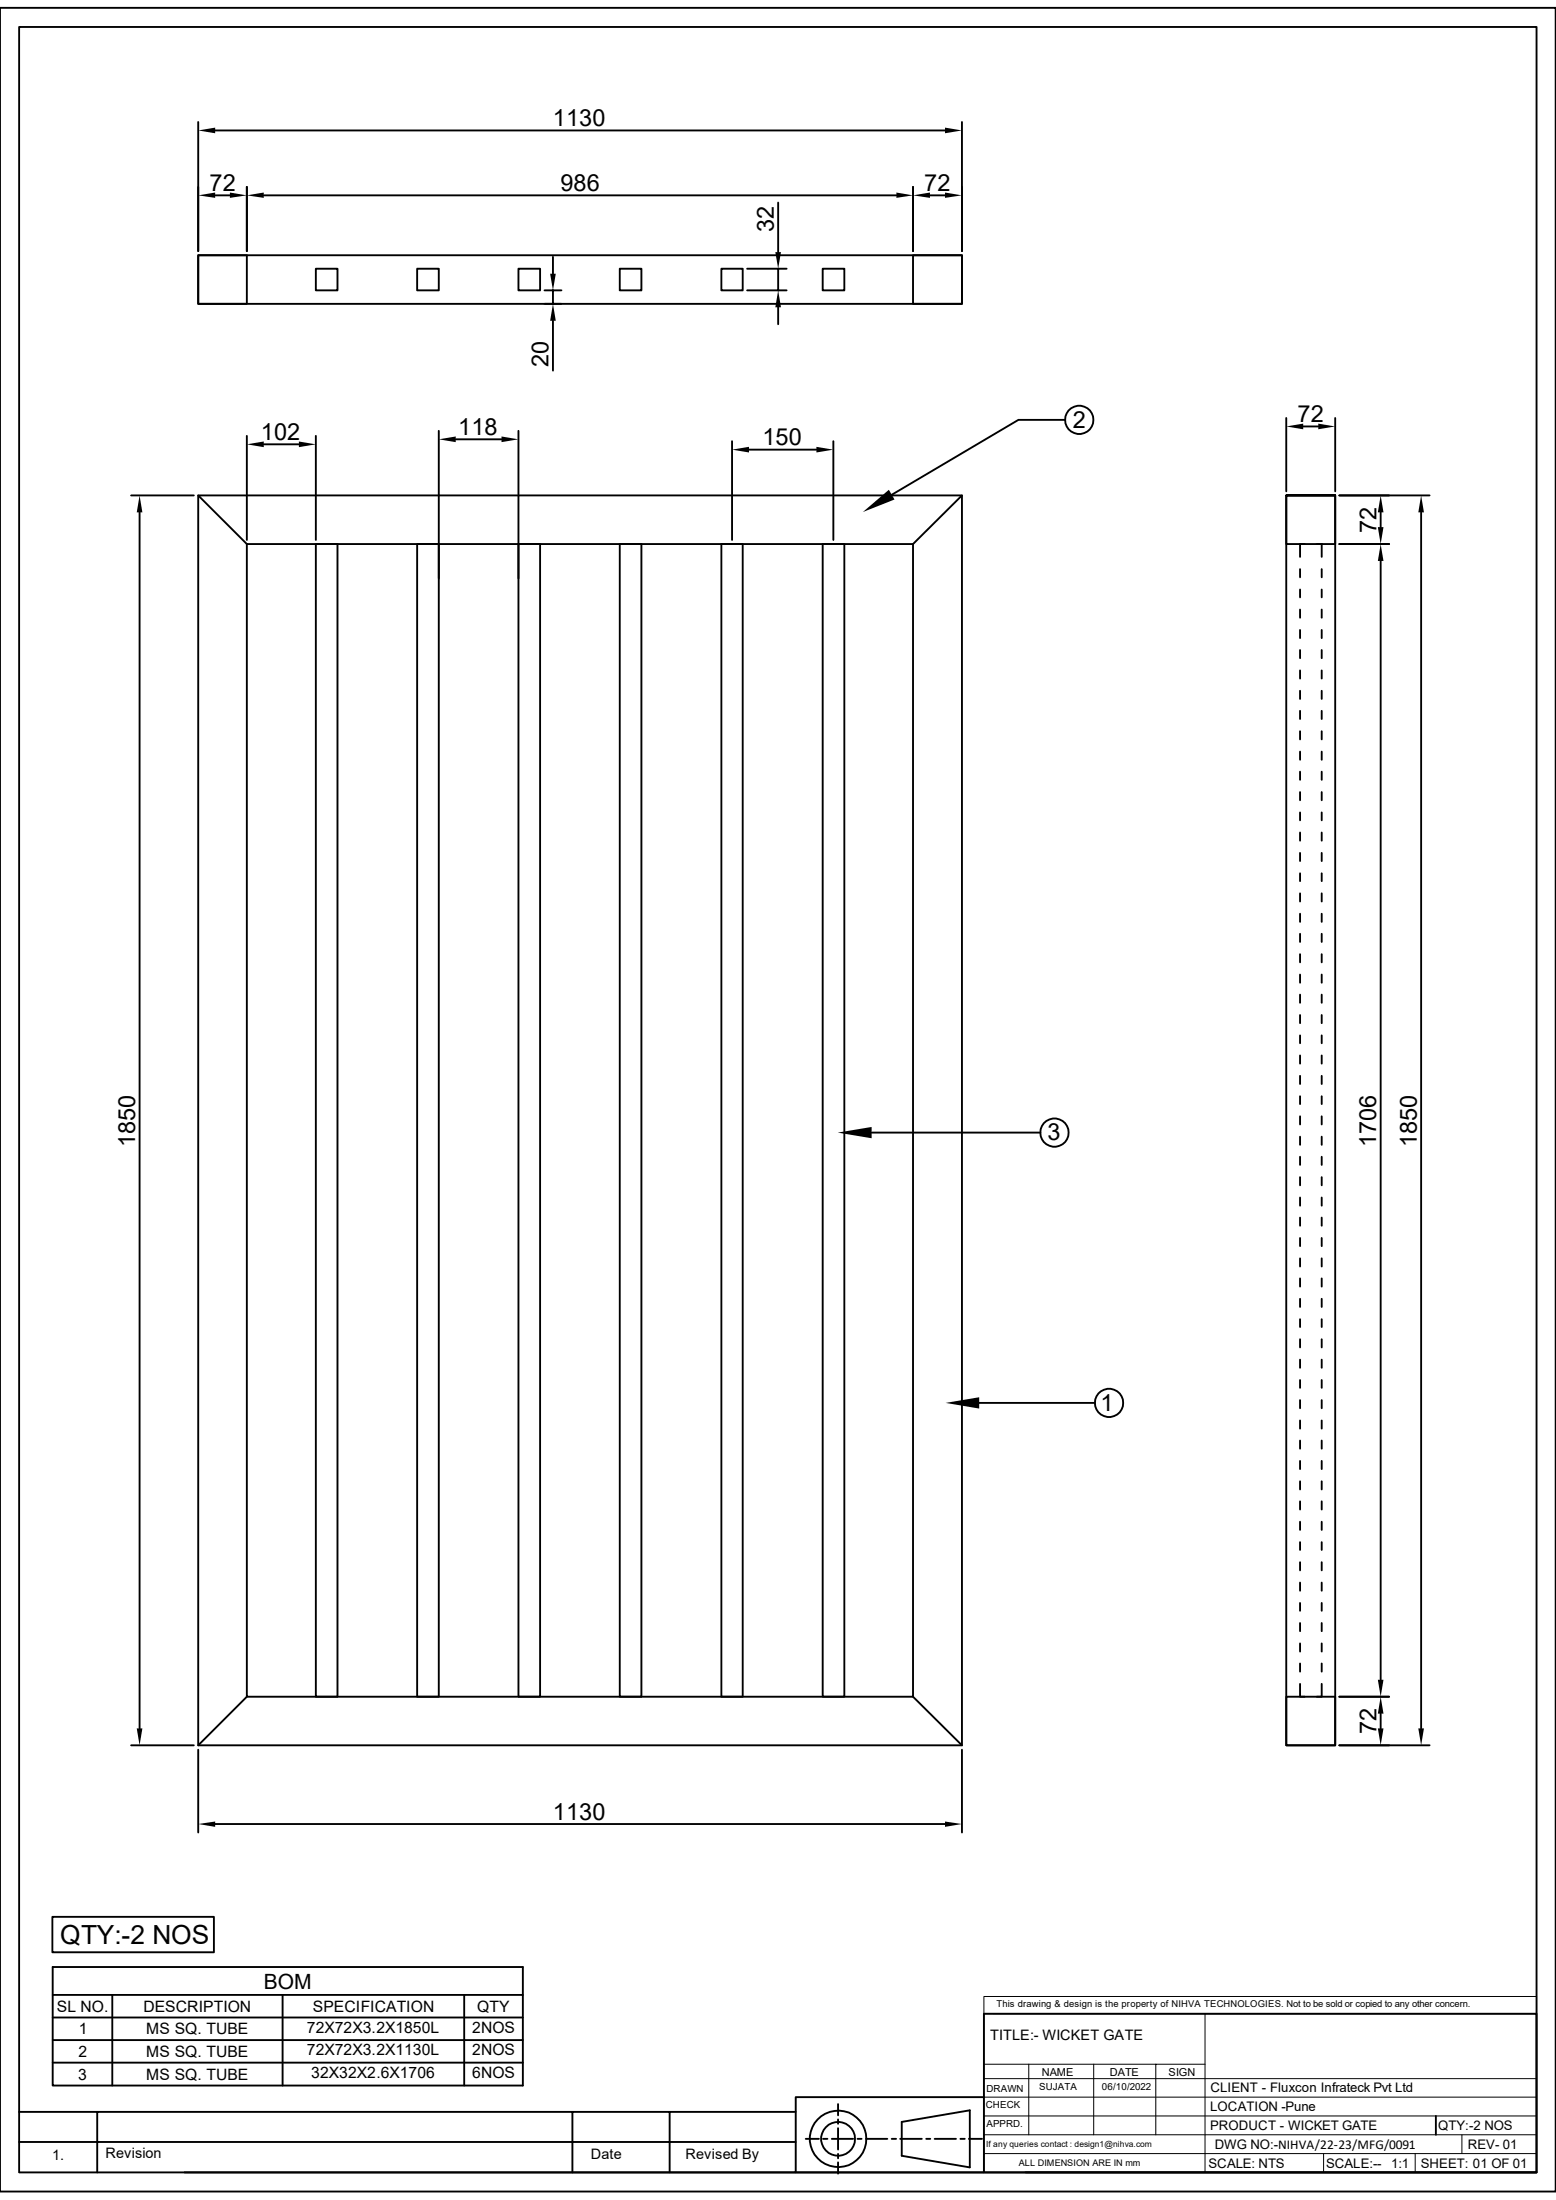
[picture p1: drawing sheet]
<svg xmlns="http://www.w3.org/2000/svg" width="210mm" height="297mm" viewBox="0 0 210 297" stroke-linecap="round" stroke-linejoin="round" font-family="sans-serif">
<g fill="none" stroke="#000" stroke-width=".25">
<path d="M0 1.1h210v294.8h-210zM2.6 3.6h204.8v289.7h-204.8zM26.8 66.9h103v168.7h-103zM26.8 66.9l6.5 6.5v155.7h89.9v-155.7h-89.9M42.6 73.4h3v155.7h-3zM56.3 73.4h2.9v155.7h-2.9zM70 73.4h2.9v155.7h-2.9zM83.7 73.4h2.9v155.7h-2.9zM97.4 73.4h2.8v155.7h-2.8zM111 73.4h3v155.7h-3zM129.8 66.9l-6.6 6.5M33.3 229.1l-6.5 6.5"/>
<path d="M123.2 229.1l6.6 6.5M138.4 293.3h69"/>
</g>
<path d="M132.8 269.5h74.6v2.4h-74.6zM162.6 271.9h44.8M132.8 288.2h74.6M132.8 285.7h74.6M132.8 283.1h74.6M132.8 280.6h74.6" fill="none" stroke="#000" stroke-width=".13"/>
<path d="M166.7 272.3h29.5v8.1h-29.5z" fill="#fff"/>
<path d="M132.8 271.9v21.4M132.8 278.7h29.8M134.1 271.9h28.5v21.4M138.9 278.7v9.5M147.6 278.7v9.5M156 278.7v9.5M132.8 290.7h74.6M178.6 290.7v2.6M191 290.7v2.6M197.3 288.2v2.5" fill="none" stroke="#000" stroke-width=".13"/>
<g fill="none" stroke="#000" stroke-width=".25">
<path d="M26.8 16.5v17.4M29 17.6h98.6M129.8 16.5v17.4M26.8 34.5h103v6.5h-103zM26.8 34.5h6.5v6.5h-6.5zM29 26.4h2M33.3 25.2v8.7M35.6 26.4h85.4M42.6 36.3h3v2.9h-3zM56.3 36.3h2.9v2.9h-2.9zM70 36.3h2.9v2.9h-2.9zM73.5 39.2h2.3"/>
<path d="M74.6 34.7v2.3M74.6 39.2v1.8M83.7 36.3h2.9v2.9h-2.9zM97.4 36.3h2.8v2.9h-2.8zM100.8 39.2h5.4M100.8 36.3h5.4M105 27.3v6.7M105 36.3v2.9M111 36.3h3v2.9h-3zM123.2 34.5h6.6v6.5h-6.6zM123.2 25.2v8.7M125.5 26.4h2.1"/>
<path d="M33.3 58.8v14.1M35.6 60h4.7M42.6 58.8v14.1M59.2 58.2v19.9M61.5 59.3h6.2M70 58.2v19.9M73.5 41h2.3M74.6 43.3v6.7M98.8 59.6v13.3M105 41.5v2.3M112.5 59.6v13.3M143.8 56.7h-6.3l-17.1 10.1"/>
<path d="M173.6 56.4v9.9M175.9 57.6h2M180.2 56.4v9.9M17.7 66.9h8.5M18.8 69.2v164.1M101.1 60.7h9.1M173.6 66.9h6.6h-6.6v6.5h6.6v-6.5v168.7h-6.6zM175.5 76.8v1.1M175.5 79.6v1M176.1 73.4h-.6v1.8M177.7 73.4h.7v1.8M178.4 76.8v1.1"/>
<path d="M178.4 79.6v1M180.8 73.4h6.7M180.8 66.9h12.2M186.4 69.2v2M186.4 75.7v151.1M191.8 69.2v164.1M175.5 82.3v1.1M175.5 85v1.1M175.5 87.8v1.1M175.5 90.5v1.1M175.5 93.3v1.1M175.5 96v1.1"/>
<path d="M175.5 98.7v1.1M178.4 82.3v1.1M178.4 85v1.1M178.4 87.8v1.1M178.4 90.5v1.1M178.4 93.3v1.1M178.4 96v1.1M178.4 98.7v1.1M175.5 101.5v1.1M175.5 104.2v1.1M175.5 106.9v1.1M175.5 109.7v1"/>
<path d="M175.5 112.4v1.1M175.5 115.1v1.1M175.5 117.9v1.1M178.4 101.5v1.1M178.4 104.2v1.1M178.4 106.9v1.1M178.4 109.7v1M178.4 112.4v1.1M178.4 115.1v1.1M178.4 117.9v1.1M175.5 120.6v1.1M175.5 123.4v1.1"/>
<path d="M175.5 126.1v1.1M175.5 128.8v1.1M175.5 131.6v1.1M175.5 134.3v1.1M175.5 137v1.1M175.5 139.8v1M178.4 120.6v1.1M178.4 123.4v1.1M178.4 126.1v1.1M178.4 128.8v1.1M178.4 131.6v1.1M178.4 134.3v1.1"/>
<path d="M178.4 137v1.1M178.4 139.8v1M117.6 152.9h22.8M175.5 142.5v1.1M175.5 145.2v1.1M175.5 148v1.1M175.5 150.7v1.1M175.5 153.5v1.1M175.5 156.2v1.1M175.5 158.9v1.1M178.4 142.5v1.1M178.4 145.2v1.1"/>
<path d="M178.4 148v1.1M178.4 150.7v1.1M178.4 153.5v1.1M178.4 156.2v1.1M178.4 158.9v1.1M175.5 161.7v1.1M175.5 164.4v1.1M175.5 167.1v1.1M175.5 169.9v1.1M175.5 172.6v1.1M175.5 175.3v1.1M175.5 178.1v1.1"/>
<path d="M178.4 161.7v1.1M178.4 164.4v1.1M178.4 167.1v1.1M178.4 169.9v1.1M178.4 172.6v1.1M178.4 175.3v1.1M178.4 178.1v1.1M132.2 189.4h15.6M175.5 180.8v1.1M175.5 183.6v1.1M175.5 186.3v1.1M175.5 189v1.1"/>
<path d="M175.5 191.8v1.1M175.5 194.5v1.1M175.5 197.2v1.1M175.5 200v1.1M178.4 180.8v1.1M178.4 183.6v1.1M178.4 186.3v1.1M178.4 189v1.1M178.4 191.8v1.1M178.4 194.5v1.1M178.4 197.2v1.1M178.4 200v1.1"/>
<path d="M175.5 202.7v1.1M175.5 205.4v1.1M175.5 208.2v1.1M175.5 210.9v1.1M175.5 213.7v1.1M175.5 216.4v1.1M175.5 219.1v1.1M178.4 202.7v1.1M178.4 205.4v1.1M178.4 208.2v1.1M178.4 210.9v1.1M178.4 213.7v1.1"/>
<path d="M178.4 216.4v1.1M178.4 219.1v1.1M17.7 235.6h8.5M26.8 236.2v11.2M129.8 236.2v11.2M173.6 229.1h6.6v6.5h-6.6zM175.5 227.3v1.8h.6M175.5 221.9v1.1M175.5 224.6v1.1M178.4 227.3v1.8h-.7M178.4 221.9v1.1M178.4 224.6v1.1"/>
<path d="M180.8 235.6h12.2M180.8 229.1h6.7M186.4 231.4v1.9M7.1 258.8h21.8v4.8h-21.8zM29 246.3h98.6M7.1 265.6h63.5v16h-63.5zM7.1 269.3h63.5M7.1 272.4h63.5M7.1 275.4h63.5M7.1 278.5h63.5M15.2 269.3v12.3M38.1 269.3v12.3"/>
<path d="M62.7 269.3v12.3M132.8 271.9h74.6v21.4h-74.6zM2.6 289.2h104.8M2.6 285.1h104.8M13.1 285.1v8.2M77.3 285.1v8.2M90.4 285.1v8.2M107.4 293.3h25.4M108.8 288.8h1.7M111.1 288.8h.6M112.3 288.8h2.8M113.1 286.1v.6"/>
<path d="M113.1 287.3v2.9M113.1 290.8v.6M113.1 291.9v1.6M113.1 284.1v1.5M115.7 288.8h.6M116.9 288.8h2.9M120.4 288.8h.5M121.5 288.8h2.9M121.7 286.5l9.2-1.6v7.7l-9.2-1.6zM125 288.8h.6M126.2 288.8h2.8M129.6 288.8h.6"/>
<path d="M130.8 288.8h1.7M132.8 283.1h-25.4v10.2h-82.5M193.8 285.7v2.5"/>
<circle cx="145.7" cy="56.7" r="1.91"/>
<circle cx="142.3" cy="152.9" r="1.91"/>
<circle cx="149.7" cy="189.4" r="1.91"/>
<circle cx="113.1" cy="288.8" r="2.29"/>
<circle cx="113.1" cy="288.8" r="3.8"/>
</g>
<g fill="#000">
<path d="M26.8 17.6l2.2-.4v.8zM127.6 17.2l2.2 .4-2.2 .4zM26.8 26.4l2.2-.4v.7zM31 26l2.3 .4-2.3 .3zM33.3 26.4l2.3-.4v.7zM74.3 37h.7l-.4 2.2zM104.6 34h.8l-.4 2.3zM121 26l2.2 .4-2.2 .3zM123.2 26.4l2.3-.4v.7zM127.6 26l2.2 .4-2.2 .3zM33.3 60l2.3-.4v.8zM40.3 59.6l2.3 .4-2.3 .4z"/>
<path d="M59.2 59.3l2.3-.4v.8zM67.7 58.9l2.3 .4-2.3 .4zM74.6 41l.4 2.3h-.7zM105 39.2l.4 2.3h-.8zM173.6 57.6l2.3-.4v.8zM177.9 57.2l2.3 .4-2.3 .4zM18.8 66.9l.4 2.3h-.7zM98.8 60.7l2.3-.4v.8zM110.2 60.3l2.3 .4-2.3 .4zM116.5 69.1l3.5-3 .7 1.3zM186.4 73.4l.3 2.3h-.7zM186 71.2h.7l-.3 2.2z"/>
<path d="M186.4 66.9l.3 2.3h-.7zM191.8 66.9l.4 2.3h-.8zM113.1 152.9l4.5-.8v1.6zM127.6 189.4l4.6-.8v1.6zM18.5 233.3h.7l-.4 2.3zM186 233.3h.7l-.3 2.3zM186.4 229.1l.3 2.3h-.7zM186 226.8h.7l-.3 2.3zM191.4 233.3h.8l-.4 2.3zM26.8 246.3l2.2-.4v.7zM127.6 245.9l2.2 .4-2.2 .3z"/>
</g>
<text font-size="3.6" x="8.1" y="262.4">QTY:-2 NOS</text>
<g font-size="3.2">
<text x="74.6" y="17">1130</text>
<text x="28.3" y="25.8">72</text>
<text x="75.6" y="25.7">986</text>
<text x="124.8" y="25.8">72</text>
<text x="104.4" y="31.3" transform="rotate(-90 104.4 31.3)">32</text>
<text x="74" y="49.6" transform="rotate(-90 74 49.6)">20</text>
<text x="35.2" y="59.4">102</text>
<text x="61.8" y="58.7">118</text>
<text x="144.8" y="57.8">2</text>
<text x="175.1" y="57">72</text>
<text x="102.9" y="60.1">150</text>
<text x="185.8" y="71.9" transform="rotate(-90 185.8 71.9)">72</text>
<text x="18.2" y="154.9" transform="rotate(-90 18.2 154.9)">1850</text>
<text x="141.4" y="154">3</text>
<text x="185.8" y="154.9" transform="rotate(-90 185.8 154.9)">1706</text>
<text x="191.2" y="154.9" transform="rotate(-90 191.2 154.9)">1850</text>
<text x="148.5" y="190.5">1</text>
<text x="185.8" y="234.1" transform="rotate(-90 185.8 234.1)">72</text>
<text x="74.6" y="245.7">1130</text>
</g>
<text font-size="2.8" x="35.6" y="268.5">BOM</text>
<g font-size="2.1">
<text x="7.7" y="271.6">SL NO.</text>
<text x="10.6" y="274.7">1</text>
<text x="19.4" y="271.6">DESCRIPTION</text>
<text x="19.7" y="274.6">MS SQ. TUBE</text>
<text x="41.4" y="274.4">72X72X3.2X1850L</text>
<text x="42.2" y="271.6">SPECIFICATION</text>
<text x="63.7" y="274.4">2NOS</text>
<text x="64.4" y="271.6">QTY</text>
<text x="10.5" y="280.8">3</text>
<text x="10.6" y="277.7">2</text>
<text x="19.7" y="277.7">MS SQ. TUBE</text>
<text x="19.7" y="280.8">MS SQ. TUBE</text>
<text x="41.4" y="277.5">72X72X3.2X1130L</text>
<text x="42" y="280.5">32X32X2.6X1706</text>
<text x="63.7" y="280.5">6NOS</text>
<text x="63.7" y="277.5">2NOS</text>
</g>
<g font-size="1.9">
<text x="133.6" y="275.5">TITLE:- WICKET GATE</text>
<text x="7" y="291.7">1.</text>
<text x="14.2" y="291.4">Revision</text>
<text x="79.8" y="291.5">Date</text>
<text x="92.5" y="291.5">Revised By</text>
</g>
<g font-size="1.8">
<text x="163.3" y="287.6">PRODUCT - WICKET GATE</text>
<text x="163.3" y="285">LOCATION -Pune</text>
<text x="163.4" y="282.5">CLIENT - Fluxcon Infrateck Pvt Ltd</text>
<text x="194.1" y="287.6">QTY:-2 NOS</text>
<text x="163.1" y="292.7">SCALE: NTS</text>
<text x="164" y="290.1">DWG NO:-NIHVA/22-23/MFG/0091</text>
<text x="179" y="292.7">SCALE:--</text>
<text x="187.7" y="292.7">1:1</text>
<text x="191.8" y="292.7">SHEET: 01 OF 01</text>
<text x="198.1" y="290.1">REV- 01</text>
</g>
<g font-size="1.5">
<text x="140.6" y="280.2">NAME</text>
<text x="149.8" y="280.2">DATE</text>
<text x="157.7" y="280.2">SIGN</text>
</g>
<g font-size="1.3">
<text x="134.5" y="271">This drawing &amp; design is the property of NIHVA TECHNOLOGIES. Not to be sold or copied to any other concern.</text>
<text x="133.1" y="284.6">CHECK</text>
<text x="133.1" y="282.4">DRAWN</text>
<text x="133.1" y="287.2">APPRD.</text>
<text x="140.3" y="282.1">SUJATA</text>
<text x="148.7" y="282.1">06/10/2022</text>
</g>
<text font-size="1.2" x="137.5" y="292.4">ALL DIMENSION ARE IN mm</text>
<text font-size="1.1" x="133.1" y="289.8">If any queries contact : design1@nihva.com</text>
</svg>
